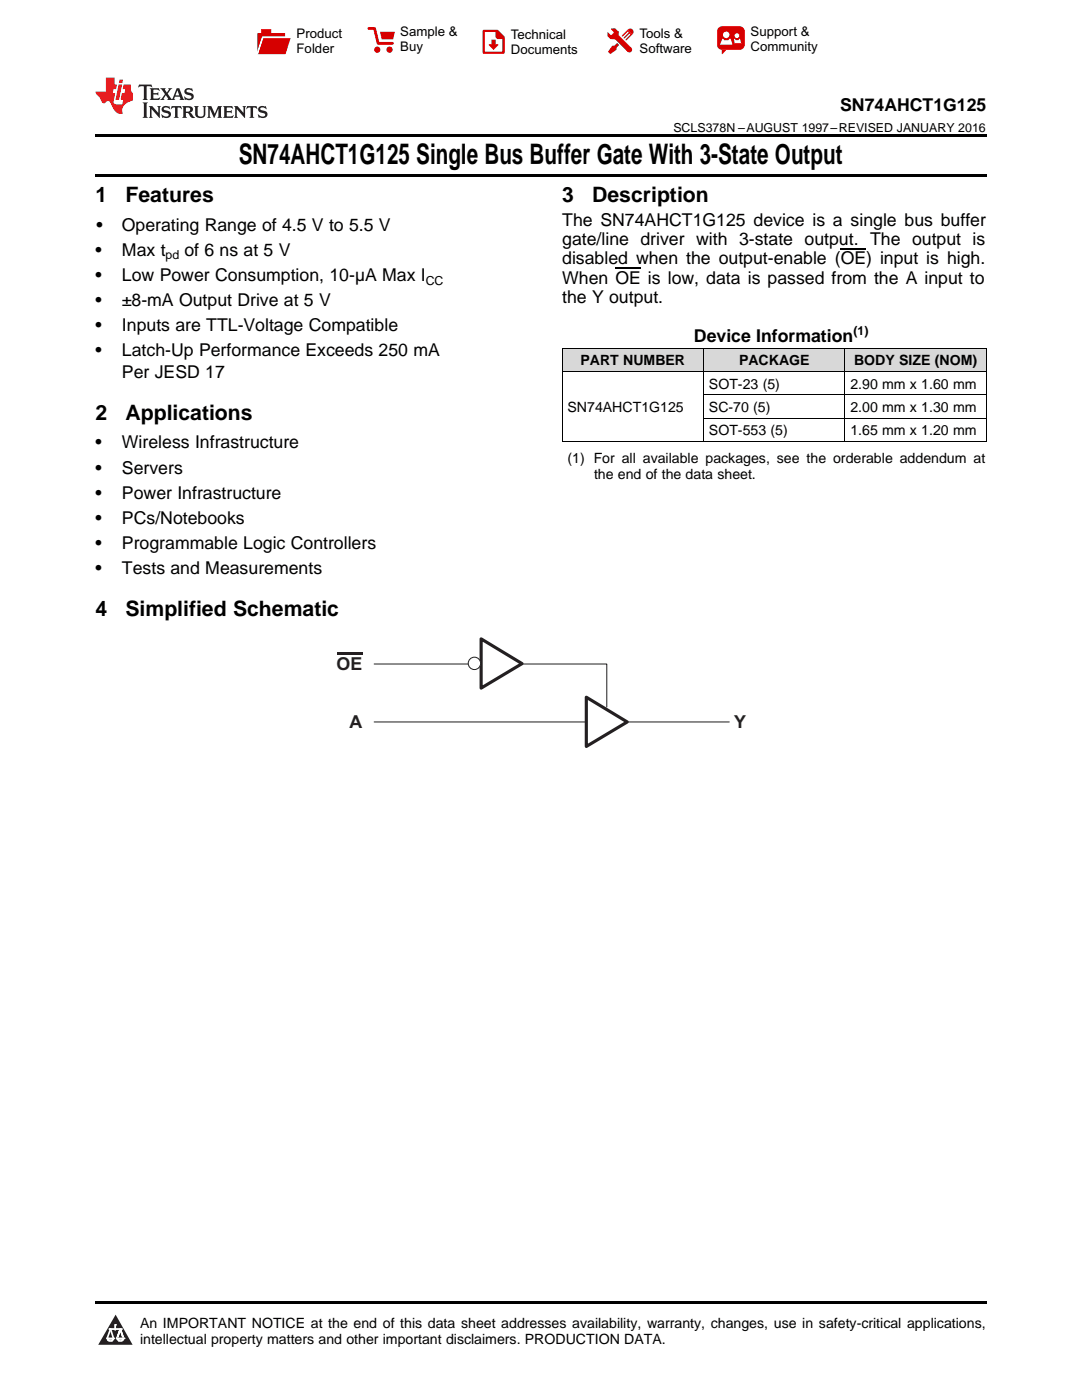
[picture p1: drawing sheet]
<svg xmlns="http://www.w3.org/2000/svg" width="216mm" height="279mm" viewBox="0 0 216 279" stroke-linecap="round" stroke-linejoin="round" font-family="sans-serif">
<g fill="#d8d8d8">
<path d="M112.2 69.5h28.2v4.7h-28.2z"/>
<path d="M140.4 69.5h28.2v4.7h-28.2z"/>
<path d="M168.6 69.5h28.2v4.7h-28.2z"/>
</g>
<path d="M23.1 262.4l3.4 6h-6.9z" fill="#231f20"/>
<path d="M21.4 267.1h1.2l-.3 .5h-.3a.55 .55 0 0 1-.6-.5z" fill-rule="evenodd" fill="#fff"/>
<path d="M21.4 267.1h1.2l-.3 .5h-.3a.55 .55 0 0 1-.6-.5z" fill="none" stroke="#231f20" stroke-width=".34"/>
<path d="M21.4 267.1l1.2 .1-.3 .4h-.5z" fill="none" stroke="#fff" stroke-width=".34"/>
<path d="M23 265.3h.1" fill="none" stroke="#fff" stroke-width=".34"/>
<path d="M23 264.4v.9z" fill="#fff"/>
<path d="M23 264.4v.9z" fill="none" stroke="#fff" stroke-width=".34"/>
<circle cx="23" cy="264.4" r=".17" fill="#fff"/>
<path d="M21.9 265.2h.1" fill="none" stroke="#fff" stroke-width=".34"/>
<path d="M21.9 265.2h2.3z" fill="#fff"/>
<path d="M21.9 265.2h2.3z" fill="none" stroke="#fff" stroke-width=".34"/>
<circle cx="24.2" cy="265.2" r=".17" fill="#fff"/>
<path d="M23.3 267.1h.1" fill="none" stroke="#fff" stroke-width=".34"/>
<path d="M24 265.2l-.7 1.9z" fill="#fff"/>
<path d="M24 265.2l-.7 1.9z" fill="none" stroke="#fff" stroke-width=".34"/>
<path d="M24 265.2l.7 1.9z" fill="#fff"/>
<path d="M24 265.2l.7 1.9z" fill="none" stroke="#fff" stroke-width=".34"/>
<path d="M24.6 267.1h.1" fill="none" stroke="#fff" stroke-width=".34"/>
<circle cx="21.4" cy="267.1" r=".17" fill="#fff"/>
<path d="M22.1 265.2l-.7 1.9z" fill="#fff"/>
<path d="M22.1 265.2l-.7 1.9z" fill="none" stroke="#fff" stroke-width=".34"/>
<path d="M22.1 265.2l.5 1.9z" fill="#fff"/>
<path d="M22.1 265.2l.5 1.9z" fill="none" stroke="#fff" stroke-width=".34"/>
<circle cx="22.6" cy="267.1" r=".17" fill="#fff"/>
<path d="M23.4 267.1h1.3a.65 .65 0 0 1-.7 .5 .65 .65 0 0 1-.6-.5z" fill-rule="evenodd" fill="#fff"/>
<path d="M23.4 267.1h1.3a.65 .65 0 0 1-.7 .5 .65 .65 0 0 1-.6-.5z" fill="none" stroke="#231f20" stroke-width=".34"/>
<path d="M23.4 267.1h1.3l-.4 .5h-.6z" fill="none" stroke="#fff" stroke-width=".34"/>
<path d="M23.3 267.1h.1" fill="none" stroke="#fff" stroke-width=".34"/>
<circle cx="24.7" cy="267.1" r=".17" fill="#fff"/>
<path d="M19 259.7h177.8v.5h-177.8z" fill="#000"/>
<path d="M74.7 132.5h46.4v8.6M74.7 144.1h70.8" fill="none" stroke="#241f21" stroke-width=".2"/>
<path d="M67.2 130.2h5.1v.4h-5.1z" fill="#241f21"/>
<path d="M117 139.1l8.2 5-8.2 4.9z" fill="#fff"/>
<path d="M117 139.1l8.2 5-8.2 4.9z" fill="none" stroke="#241f21" stroke-width=".63"/>
<path d="M96 127.5l8.2 4.9-8.2 4.9z" fill="#fff"/>
<path d="M96 127.5l8.2 4.9-8.2 4.9z" fill="none" stroke="#241f21" stroke-width=".63"/>
<circle cx="94.7" cy="132.4" r="1.23" fill="#fff"/>
<circle cx="94.7" cy="132.4" r="1.23" fill="none" stroke="#241f21" stroke-width=".2"/>
<path d="M112.2 74.1h84.6M112.2 69.5h84.6M112.2 69.5v18.7M140.4 69.5v18.7M140.4 78.8h56.4M168.6 69.5v18.7M196.8 69.5v18.7M112.2 88.1h84.6M140.4 83.4h56.4" fill="none" stroke="#000" stroke-width=".2"/>
<path d="M19 34.8h177.8v.5h-177.8zM19 26.8h177.8v.6h-177.8z" fill="#000"/>
<path d="M27.7 16.9l-.1 .6 .6-.3h.5v.2v2.2l-.2 .4h1l-.2-.4v-2.2v-.2h.5l.6 .3-.2-.6zM29.9 17.6l.2 .4v1.6l-.2 .4h1.9l.1-.6a1.09 1.09 0 0 1-1.3 .1v-.6h.6l.4 .2v-.7l-.2 .2h-.8v-.6l.2-.1a1.01 1.01 0 0 1 1 .3l-.1-.6zM32 17.6l.9 1.2-1 1.2h.9l-.2-.3 .5-.7 .5 .7-.3 .3h1.7l-.2-.3 .1-.4h1l.1 .4-.2 .3h1l-.3-.4-.7-2h-.5l-1 2.2-.8-1.1 .9-1.1h-.9l.2 .2-.4 .7-.4-.7 .2-.2zM35.4 18l.4 1h-.8zM37 17.7a.66 .66 0 0 0-.2 .8 .66 .66 0 0 0 .6 .4l.7 .2 .1 .2a.8 .8 0 0 1-.7 .4 .8 .8 0 0 1-.7-.5l.1 .8 .2-.2a.94 .94 0 0 0 1.1 .1 .94 .94 0 0 0 .4-.9 1.48 1.48 0 0 0-1.3-.6v-.4a1.1 1.1 0 0 1 1.2 .2l-.2-.6-.2 .1-.5-.1zM28.5 20.4l.2 .4v2.3l-.2 .4h1l-.2-.4v-2.3l.2-.4zM29.7 21.2l.2 .4v1.5l-.2 .4h.8l-.3-.4 .1-1.3 1.6 1.8v-2l.2-.4h-.7l.2 .2v1.1l-1.2-1.3zM32.5 21.3a.66 .66 0 0 0-.2 .8 .66 .66 0 0 0 .6 .4l.6 .2 .2 .2a.8 .8 0 0 1-.8 .4 .8 .8 0 0 1-.7-.5l.2 .7 .2-.1a.94 .94 0 0 0 1 .1 .94 .94 0 0 0 .5-1 1.47 1.47 0 0 0-1.3-.6l-.1-.3a1.1 1.1 0 0 1 1.3 .2l-.2-.6-.2 .1-.5-.2zM34.3 21.2l-.2 .6a.64 .64 0 0 1 .8-.3v1.6l-.2 .4h1l-.3-.4 .1-1.6a.66 .66 0 0 1 .8 .3l-.2-.6zM36.3 21.2l.3 .4v1.5l-.3 .4h1l-.2-.2v-.7h.5l.1 .1a.8 .8 0 0 0 1.2 .7l-1-1a.62 .62 0 0 0 .6-.5 .62 .62 0 0 0-.6-.7zM37.1 21.5h.1a.48 .48 0 0 1 .6 0 .48 .48 0 0 1 .1 .6l-.2 .1-.6 .1zM38.7 21.2l.2 .2a2.29 2.29 0 0 0 .4 2 1.05 1.05 0 0 0 1.7-.7v-1.3l.2-.2h-.8l.2 .4v1.1a.61 .61 0 0 1-.6 .6 .61 .61 0 0 1-.6-.6v-1.1l.3-.4zM41.3 21.2l.3 .4v1.5l-.3 .4h.8l-.2-.4v-1.4l.8 1.9 .9-1.9v1.4l-.2 .4h.9l-.2-.4v-1.5l.2-.4h-.8l-.7 1.5-.6-1.5zM44.5 21.2l.2 .4v1.5l-.2 .4h1.9l.2-.6a1.1 1.1 0 0 1-1.4 .2v-.7h.6l.4 .2v-.6l-.2 .1-.8 .1v-.6l.2-.1a1.02 1.02 0 0 1 1.1 .2l-.2-.5zM46.7 21.2l.2 .4v1.5l-.2 .4h.8l-.3-.4 .1-1.3 1.6 1.8v-2l.2-.4h-.7l.2 .2v1.1l-1.2-1.3zM49.3 21.2l-.1 .6a.64 .64 0 0 1 .8-.3v1.6l-.3 .4h1l-.2-.4v-1.6a.66 .66 0 0 1 .8 .3l-.1-.6zM51.7 21.3a.66 .66 0 0 0-.2 .7 .66 .66 0 0 0 .7 .5l.6 .2 .1 .2a.8 .8 0 0 1-.7 .4 .8 .8 0 0 1-.7-.5l.1 .7 .2-.1a.94 .94 0 0 0 1.1 .1 .94 .94 0 0 0 .4-1 1.48 1.48 0 0 0-1.2-.6l-.1-.3a1.1 1.1 0 0 1 1.2 .2l-.2-.6-.1 .1-.6-.2z" fill="#231f20"/>
<path d="M21.1 15.5v2.8h-2v.4l.9 .9a.96 .96 0 0 0 1 1 .59 .59 0 0 1 .5-.4 .59 .59 0 0 1 .5 .3l.4 .8a1.61 1.61 0 0 0 2.1 1.3 1.63 1.63 0 0 1 1.1-2.2l.9-.3v-1.5a1.6 1.6 0 0 1-.4-1.7h-1.4l-.2 .9h.5l-.2 .8h-.5l-.2 1v.3h.5l-.2 .9h-.7a.74 .74 0 0 1-1-.6l.3-1.6h-.5l.2-.8h.5l.1-.9h-.4v-1.4zM23.7 16.9l-.7 3h.8l.6-3zM23.8 15.9l-.1 .7h.7l.2-.7z" fill="#ee1d23"/>
<g fill="#d60000">
<path d="M52.1 5.8h2v.8h2.8v4.2h-5.5v-4.2h.7z" fill-rule="evenodd"/>
<path d="M52.4 7.5h5.6l-1 3.3h-5.6z" fill-rule="evenodd"/>
</g>
<path d="M52.4 7.4h5.7l-.1 .1h-5.5l-1.1 3.3z" fill-rule="evenodd" fill="#fff"/>
<path d="M52.4 7.4h5.7l-.1 .1h-5.5l-1.1 3.3z" fill="none" stroke="#fff" stroke-width=".2"/>
<path d="M73.6 5.7h1.1l.7 2.9h2.9" fill="none" stroke="#d60000" stroke-width=".55"/>
<g fill="#d60000">
<path d="M75.8 6.3h3l-.4 1.6h-2.2z" fill-rule="evenodd"/>
<circle cx="75.3" cy="9.9" r=".62"/>
<circle cx="77.7" cy="9.9" r=".62"/>
</g>
<path d="M96.5 6.2h2.7l1.3 1.2v3.1h-4z" fill="none" stroke="#d60000" stroke-width=".44"/>
<g fill="#d60000">
<path d="M98.1 7.9h.8v1h.5l-.9 1.1-1-1v-.1h.6z" fill-rule="evenodd"/>
<path d="M98.9 6.2h.3l1.3 1.2v.4h-1.3l-.3-.4z" fill-rule="evenodd"/>
<path d="M121.9 5.7h.8l.7 .6 .1 .7 2.5 2.5-.8 .8-2.3-2.3-1.1-.2-.6-.6v-.8l.7 .6 .5-.4v-.2l-.5-.5z" fill-rule="evenodd"/>
<path d="M122.2 9.1h.4l.5-.5 .4 .4-.5 .5v.4l-1.2 .9-.5-.5z" fill-rule="evenodd"/>
<path d="M125.3 5.9a.67 .67 0 0 1 .9 0 .67 .67 0 0 1 0 .9z" fill-rule="evenodd"/>
<path d="M125.3 5.9l.9 .9-1.2 1.2h-.2v-.2l1-.9v-.2h-.2l-.9 1h-.2v-.2l.9-1 .1-.2h-.3l-.9 1h-.2v-.2z" fill-rule="evenodd"/>
<circle cx="125.6" cy="9.9" r=".54"/>
</g>
<path d="M123.3 6.3v.7" fill="none" stroke="#d60000" stroke-width=".2"/>
<g fill="#d60000">
<path d="M143.4 5.5l.6-.2h3.6a.95 .95 0 0 1 1 .9v2.8a.95 .95 0 0 1-1 .9h-3.6a.95 .95 0 0 1-.9-.9v-2.8z" fill-rule="evenodd"/>
<path d="M144 9.9h.9l-.7 .9h-.2z" fill-rule="evenodd"/>
</g>
<g fill="#fff">
<path d="M146.6 8.6h1.3z"/>
<path d="M144.1 7.8h.3l.1 .2h.8l.2-.2h.3l.4 1.1h-2.5z" fill-rule="evenodd"/>
<path d="M146.4 7.8h.3l.1 .2h.5l.2-.2h.2l.2 .8h-1.3z" fill-rule="evenodd"/>
<circle cx="144.9" cy="6.9" r=".65"/>
<circle cx="147" cy="7.1" r=".48"/>
</g>
<path d="M122.8 53.5h5.1M167.7 49.7h5.1" fill="none" stroke="#000" stroke-width=".25"/>
<text font-size="5.6" x="47.7" y="32.8">SN74AHCT1G125 Single Bus Buffer Gate With 3-State Output</text>
<g font-size="4.2">
<text x="19" y="40.4">1</text>
<text x="25" y="40.4">Features</text>
<text x="112.2" y="40.4">3</text>
<text x="118.2" y="40.4">Description</text>
<text x="19" y="83.8">2</text>
<text x="25" y="83.8">Applications</text>
<text x="19" y="123">4</text>
<text x="25" y="123">Simplified Schematic</text>
</g>
<g font-size="3.6" fill="#241f21">
<text x="67.2" y="133.8">OE</text>
<text x="69.7" y="145.2">A</text>
<text x="146.5" y="145.2">Y</text>
</g>
<g font-size="3.5">
<text x="167.6" y="22.2">SN74AHCT1G125</text>
<text x="19.2" y="46.1">•</text>
<text x="24.3" y="46.1">Operating Range of 4.5 V to 5.5 V</text>
<text x="112.2" y="45">The SN74AHCT1G125 device is a single bus buffer</text>
<text x="19" y="51.1">•</text>
<text x="24.3" y="51.1">Max t</text>
<text x="36.8" y="51.1">of 6 ns at 5 V</text>
<text x="112.2" y="48.9">gate/line driver with 3-state output. The output is</text>
<text x="112.2" y="52.8">disabled when the output-enable (OE) input is high.</text>
<text x="19" y="56.1">•</text>
<text x="24.3" y="56.1">Low Power Consumption, 10-µA Max I</text>
<text x="112.2" y="56.7">When OE is low, data is passed from the A input to</text>
<text x="19" y="61.1">•</text>
<text x="24.3" y="61.1">±8-mA Output Drive at 5 V</text>
<text x="112.2" y="60.5">the Y output.</text>
<text x="19" y="66.1">•</text>
<text x="19" y="71.1">•</text>
<text x="24.3" y="66.1">Inputs are TTL-Voltage Compatible</text>
<text x="24.3" y="71.1">Latch-Up Performance Exceeds 250 mA</text>
<text x="138.5" y="68.3">Device Information</text>
<text x="24.3" y="75.4">Per JESD 17</text>
<text x="19" y="89.5">•</text>
<text x="24.3" y="89.5">Wireless Infrastructure</text>
<text x="19" y="94.5">•</text>
<text x="24.3" y="94.5">Servers</text>
<text x="19" y="99.5">•</text>
<text x="24.3" y="99.5">Power Infrastructure</text>
<text x="19" y="104.5">•</text>
<text x="24.3" y="104.5">PCs/Notebooks</text>
<text x="19" y="109.5">•</text>
<text x="24.3" y="109.5">Programmable Logic Controllers</text>
<text x="19" y="114.5">•</text>
<text x="24.3" y="114.5">Tests and Measurements</text>
</g>
<g font-size="2.8">
<text x="115.8" y="72.9">PART NUMBER</text>
<text x="141.5" y="77.6">SOT-23 (5)</text>
<text x="147.5" y="72.9">PACKAGE</text>
<text x="169.7" y="77.6">2.90 mm x 1.60 mm</text>
<text x="170.4" y="72.9">BODY SIZE (NOM)</text>
<text x="113.2" y="82.2">SN74AHCT1G125</text>
<text x="141.5" y="82.2">SC-70 (5)</text>
<text x="169.7" y="82.2">2.00 mm x 1.30 mm</text>
<text x="141.5" y="86.9">SOT-553 (5)</text>
<text x="169.7" y="86.9">1.65 mm x 1.20 mm</text>
<text x="113.2" y="92.4">(1) For all available packages, see the orderable addendum at</text>
<text x="118.5" y="95.6">the end of the data sheet.</text>
<text x="27.9" y="265">An IMPORTANT NOTICE at the end of this data sheet addresses availability, warranty, changes, use in safety-critical applications,</text>
<text x="27.9" y="268.2">intellectual property matters and other important disclaimers. PRODUCTION DATA.</text>
</g>
<g font-size="2.6">
<text x="59.2" y="7.6">Product</text>
<text x="59.2" y="10.6">Folder</text>
<text x="79.9" y="7.3">Sample &amp;</text>
<text x="79.9" y="10.2">Buy</text>
<text x="101.9" y="7.8">Technical</text>
<text x="101.9" y="10.8">Documents</text>
<text x="127.6" y="7.6">Tools &amp;</text>
<text x="127.6" y="10.6">Software</text>
<text x="149.8" y="7.2">Support &amp;</text>
<text x="149.8" y="10.2">Community</text>
</g>
<g font-size="2.5">
<text x="134.4" y="26.3">SCLS378N –AUGUST 1997–REVISED JANUARY 2016</text>
<text x="33" y="51.8">pd</text>
<text x="84.9" y="56.8">CC</text>
<text x="170.3" y="66.9">(1)</text>
</g>
</svg>
